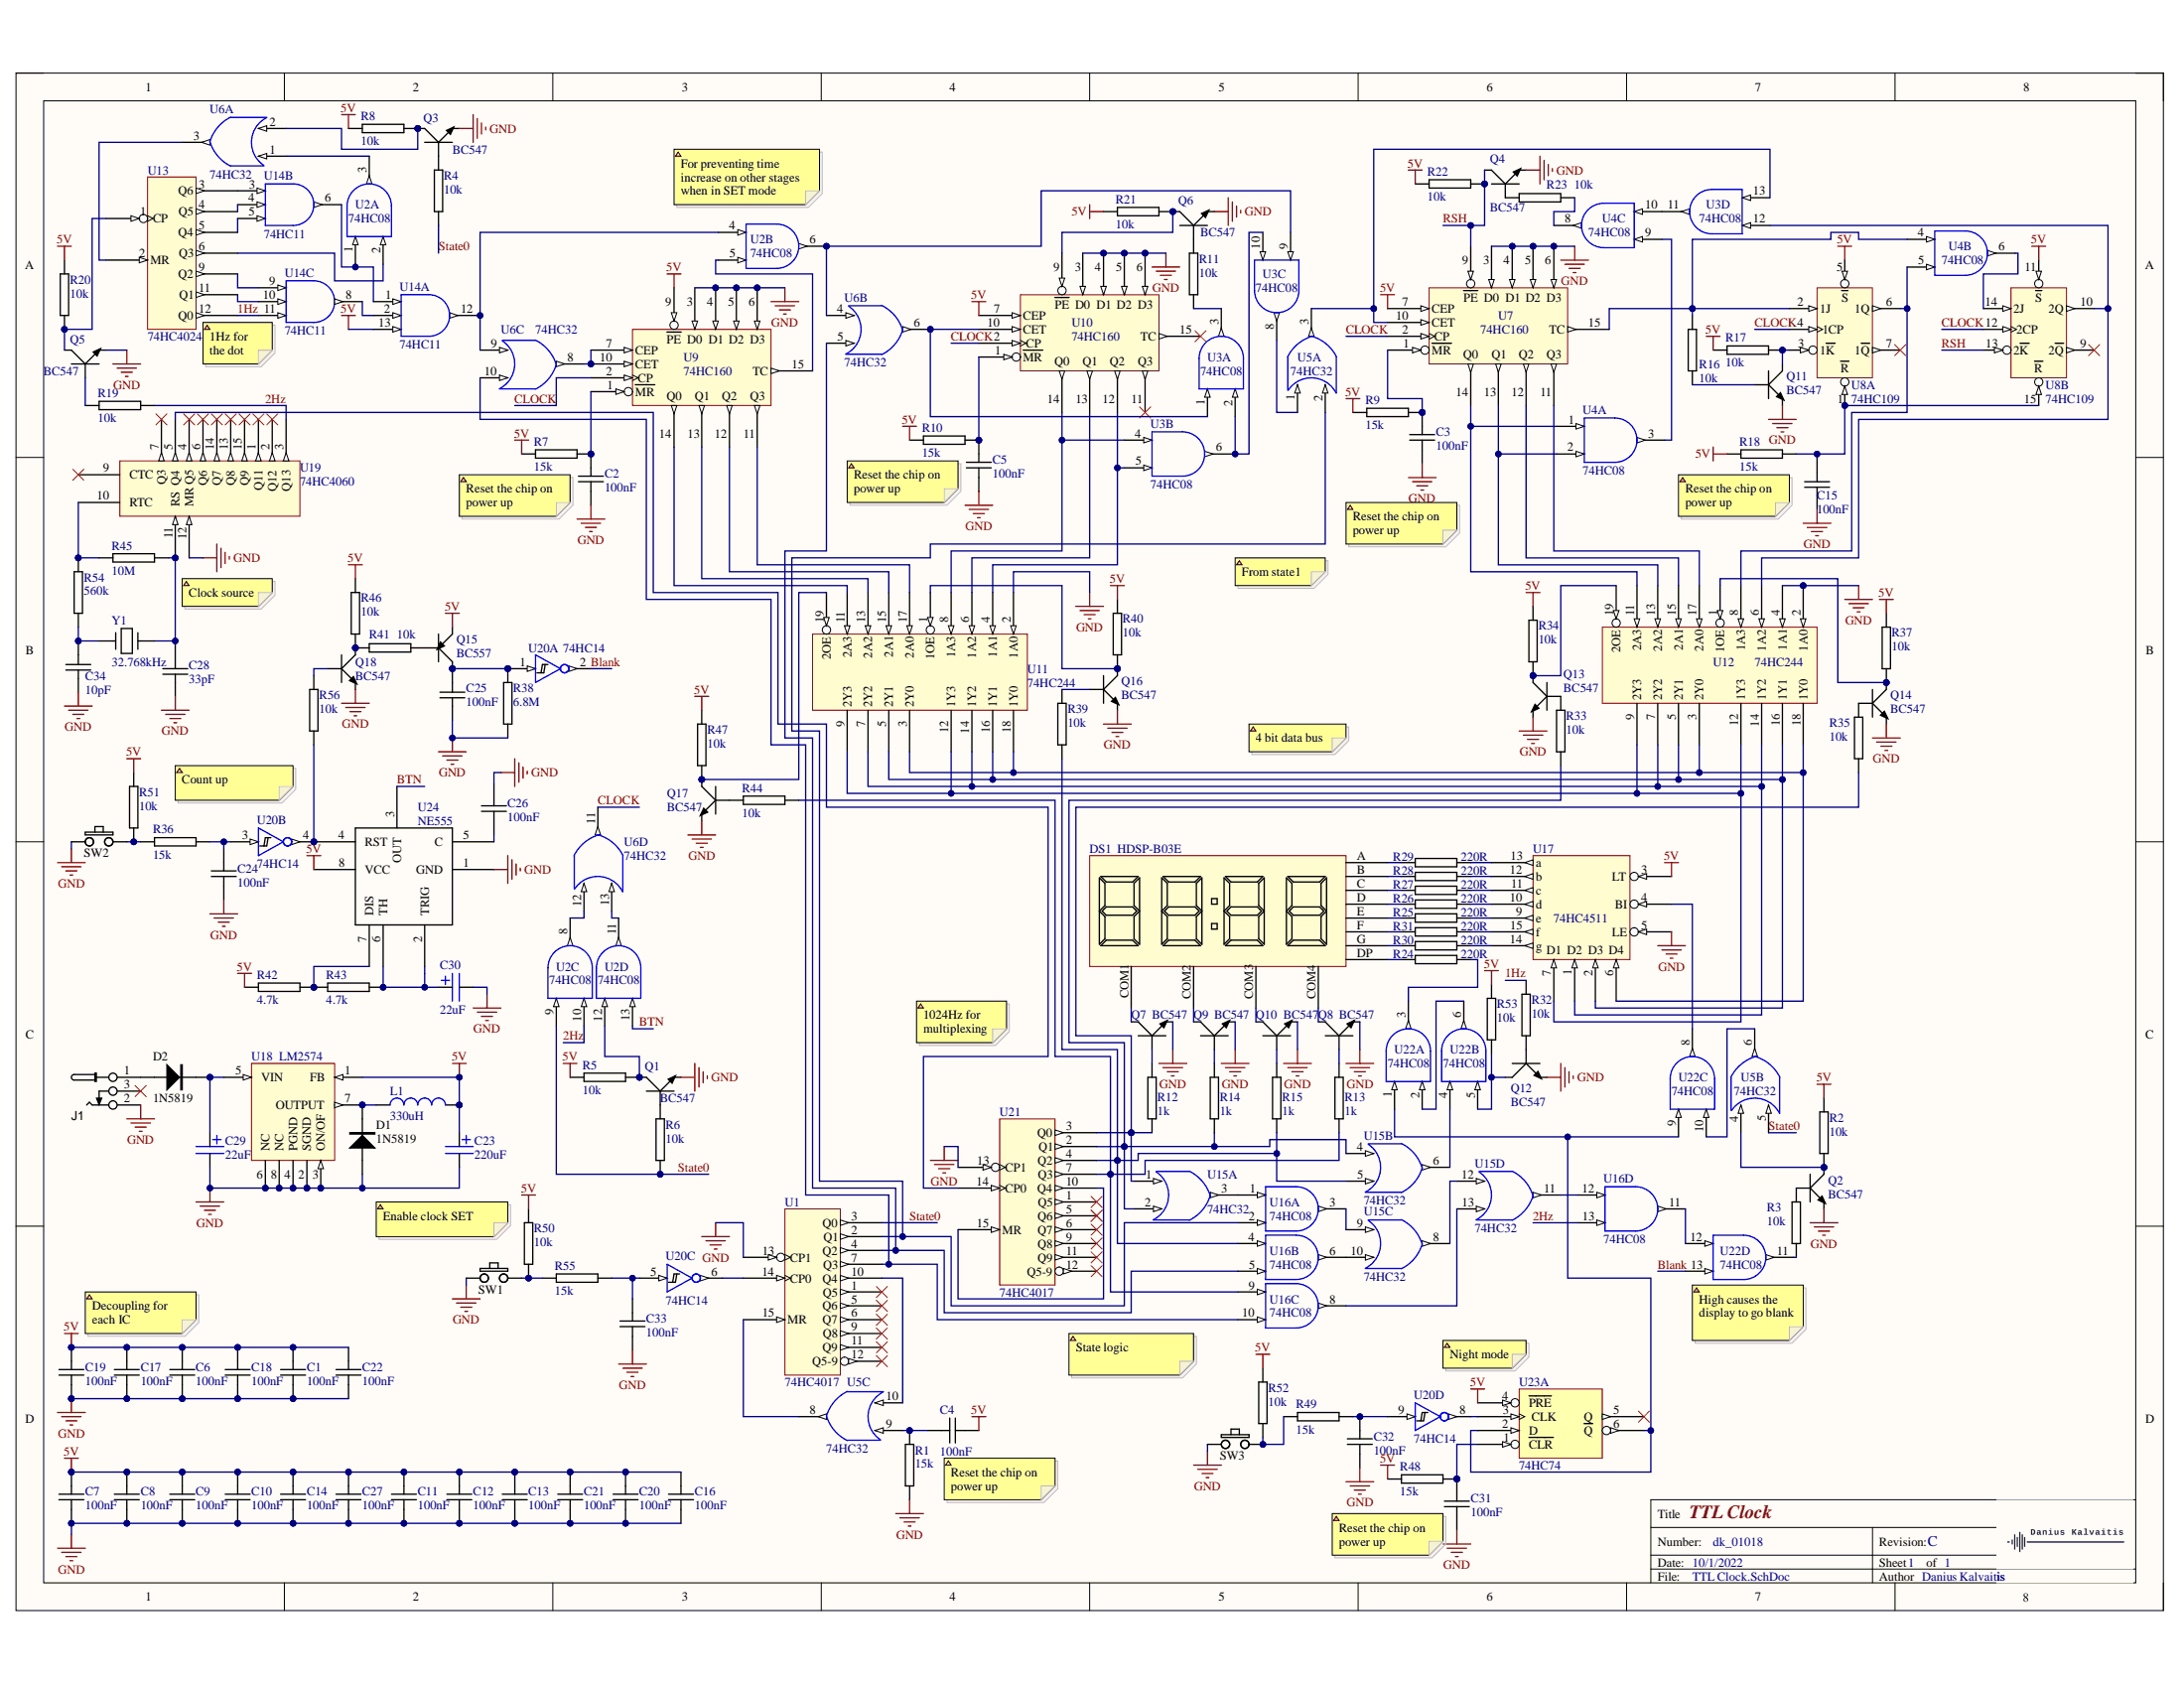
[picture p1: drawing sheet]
# Altium project TTL Clock.PrjPcb
ProjectAuthor: Danius Kalvaitis; ProjectNumber: dk_01018; ProjectRevision: C; ProjectTitle: TTL Clock
1 sheet, 141 parts. Net scope: global (net labels, ports and power ports of the same name join across sheets).
Board file: TTL Clock.PcbDoc

## Sheet TTL Clock.SchDoc: TTL Clock
size A3; Date: 14/10/2015; Author: Danius Kalvaitis; Engineer: Danius Kalvaitis; Address1: L3, 12a Rodborough Rd; Address2: Frenchs Forest; Address3: NSW; Address4: Australia 2086; DocumentNumber: 0002; Revision: C; SheetNumber: 1; SheetTotal: 1; PageSetup: Record=PageOptions¦CenterHorizontal=True¦CenterVertical=True¦PrintScale=0.73¦XCorrection=1.00¦YCorrection=1.00¦PrintKind=1¦BorderSize=5000000¦LeftOffset=0¦BottomOffset=0¦Orientation=2¦PaperLength=1000¦PaperWidth=1000¦Scale=100¦PaperSource=15¦PrintQuality=600¦MediaType=1¦DitherType=10¦PrintScaleMode=1¦PaperKind=A4¦PaperIndex=9

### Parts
C1  100nF  [CTH radial 100mil]
C2  100nF  [CTH radial 100mil]
C3  100nF  [CTH radial 100mil]
C4  100nF  [CTH radial 100mil]
C5  100nF  [CTH radial 100mil]
C6  100nF  [CTH radial 100mil]
C7  100nF  [CTH radial 100mil]
C8  100nF  [CTH radial 100mil]
C9  100nF  [CTH radial 100mil]
C10  100nF  [CTH radial 100mil]
C11  100nF  [CTH radial 100mil]
C12  100nF  [CTH radial 100mil]
C13  100nF  [CTH radial 100mil]
C14  100nF  [CTH radial 100mil]
C15  100nF  [CTH radial 100mil]
C16  100nF  [CTH radial 100mil]
C17  100nF  [CTH radial 100mil]
C18  100nF  [CTH radial 100mil]
C19  100nF  [CTH radial 100mil]
C20  100nF  [CTH radial 100mil]
C21  100nF  [CTH radial 100mil]
C22  100nF  [CTH radial 100mil]
C23  220uF  [C_POL_Radial_220uF]
C24  100nF  [CTH radial 100mil]
C25  100nF  [CTH radial 100mil]
C26  100nF  [CTH radial 100mil]
C27  100nF  [CTH radial 100mil]
C28  33pF  [CTH radial 100mil]
C29  22uF  [C_Pol_Radial_22uF]
C30  22uF  [C_Pol_Radial_22uF]
C31  100nF  [CTH radial 100mil]
C32  100nF  [CTH radial 100mil]
C33  100nF  [CTH radial 100mil]
C34  10pF  [CTH radial 100mil]
D1  1N5819  [1N500X]
D2  1N5819  [1N500X]
DS1  HDSP-B03E  [LED DISPLAY 4x7seg clock red]
J1  CONN_PWR_JACK_2.1x5.5mm  [CONN_PWR_JACK_2.1x5.5mm]  (value not drawn)
L1  330uH  [ELC10D inductor]
Q1  BC547  [TO92]
Q2  BC547  [TO92]
Q3  BC547  [TO92]
Q4  BC547  [TO92]
Q5  BC547  [TO92]
Q6  BC547  [TO92]
Q7  BC547  [TO92]
Q8  BC547  [TO92]
Q9  BC547  [TO92]
Q10  BC547  [TO92]
Q11  BC547  [TO92]
Q12  BC547  [TO92]
Q13  BC547  [TO92]
Q14  BC547  [TO92]
Q15  BC557  [TO92]
Q16  BC547  [TO92]
Q17  BC547  [TO92]
Q18  BC547  [TO92]
R1  15k  [R-vertical]
R2  10k  [R-vertical]
R3  10k  [R-vertical]
R4  10k  [R-vertical]
R5  10k  [R-vertical]
R6  10k  [R-vertical]
R7  15k  [R-vertical]
R8  10k  [R-vertical]
R9  15k  [R-vertical]
R10  15k  [R-vertical]
R11  10k  [R-vertical]
R12  1k  [R-vertical]
R13  1k  [R-vertical]
R14  1k  [R-vertical]
R15  1k  [R-vertical]
R16  10k  [R-vertical]
R17  10k  [R-vertical]
R18  15k  [R-vertical]
R19  10k  [R-vertical]
R20  10k  [R-vertical]
R21  10k  [R-vertical]
R22  10k  [R-vertical]
R23  10k  [R-vertical]
R24  220R  [THR1/4-GENERIC]
R25  220R  [THR1/4-GENERIC]
R26  220R  [THR1/4-GENERIC]
R27  220R  [THR1/4-GENERIC]
R28  220R  [THR1/4-GENERIC]
R29  220R  [THR1/4-GENERIC]
R30  220R  [THR1/4-GENERIC]
R31  220R  [THR1/4-GENERIC]
R32  10k  [R-vertical]
R33  10k  [R-vertical]
R34  10k  [R-vertical]
R35  10k  [R-vertical]
R36  15k  [R-vertical]
R37  10k  [R-vertical]
R38  6.8M  [R-vertical]
R39  10k  [R-vertical]
R40  10k  [R-vertical]
R41  10k  [R-vertical]
R42  4.7k  [R-vertical]
R43  4.7k  [R-vertical]
R44  10k  [R-vertical]
R45  10M  [R-vertical]
R46  10k  [R-vertical]
R47  10k  [R-vertical]
R48  15k  [R-vertical]
R49  15k  [R-vertical]
R50  10k  [R-vertical]
R51  10k  [R-vertical]
R52  10k  [R-vertical]
R53  10k  [R-vertical]
R54  560k  [R-vertical]
R55  15k  [R-vertical]
R56  10k  [R-vertical]
SW1  SW-PB  [SW-PB-6x6-20]  (value not drawn)
SW2  SW-PB  [SW-PB-6x6-20]  (value not drawn)
SW3  SW-PB  [SW-PB-6x6-20]  (value not drawn)
U1  74HC4017  [DIP16]
U2  74HC08  [DIP14]  (parts A,B,C,D of 4)
U3  74HC08  [DIP14]  (parts A,B,C,D of 4)
U4  74HC08  [DIP14]  (parts A,B,C of 4)
U5  74HC32  [DIP14]  (parts A,B,C of 4)
U6  74HC32  [DIP14]  (parts A,B,C,D of 4)
U7  74HC160  [DIP16]
U8  74HC109  [DIP16]  (parts A,B of 2)
U9  74HC160  [DIP16]
U10  74HC160  [DIP16]
U11  74HC244  [DIP20]
U12  74HC244  [DIP20]
U13  74HC4024  [DIP14]
U14  74HC11  [DIP14]  (parts A,B,C of 3)
U15  74HC32  [DIP14]  (parts A,B,C,D of 4)
U16  74HC08  [DIP14]  (parts A,B,C,D of 4)
U17  74HC4511  [DIP16]
U18  LM2574  [DIP8]
U19  74HC4060  [DIP16]
U20  74HC14  [DIP14]  (parts A,B,C,D of 6)
U21  74HC4017  [DIP16]
U22  74HC08  [DIP14]  (parts A,B,C,D of 4)
U23  74HC74  [DIP14]  (part A of 2)
U24  NE555  [DIP8]
Y1  32.768kHz  [XTAL through hole]

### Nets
5V: C1.2 C4.1 C6.2 C7.2 C8.2 C9.2 C10.2 C11.2 C12.2 C13.2 C14.2 C16.2 C17.2 C18.2 C19.2 C20.2 C21.2 C22.2 C23.1 C27.2 L1.2 Q15.3(E) R2.1 R5.1 R7.1 R8.1 R9.1 R10.1 R17.1 R18.2 R20.1 R21.1 R22.1 R34.1 R37.1 R40.1 R42.2 R46.1 R47.1 R48.1 R50.1 R51.1 R52.1 R53.1 U1.16(5V) U2.14(5V) U3.14(5V) U4.14(5V) U5.14(5V) U6.14(5V) U7.7(CEP) U7.16(5V) U8.5(~{S}) U8.11(~{S}) U8.16(5V) U9.9(~{PE}) U9.16(5V) U10.7(CEP) U10.16(5V) U11.20(5V) U12.20(5V) U13.14(5V) U14.13 U14.14(5V) U15.14(5V) U16.14(5V) U17.3(LT) U17.16(5V) U18.1(FB) U19.16(5V) U20.14(5V) U21.16(5V) U22.14(5V) U23.4(~{PRE}) U23.14(5V) U24.8(VCC)
GND: C1.1 C2.1 C3.1 C5.1 C6.1 C7.1 C8.1 C9.1 C10.1 C11.1 C12.1 C13.1 C14.1 C15.2 C16.1 C17.1 C18.1 C19.1 C20.1 C21.1 C22.1 C23.2 C24.1 C25.2 C26.2 C27.1 C28.2 C29.2 C30.2 C31.1 C32.1 C33.1 C34.2 D1.A J1.2 Q1.3(E) Q2.3(E) Q3.3(E) Q4.3(E) Q5.3(E) Q6.3(E) Q7.3(E) Q8.3(E) Q9.3(E) Q10.3(E) Q11.3(E) Q12.3(E) Q13.3(E) Q14.3(E) Q16.3(E) Q17.3(E) Q18.3(E) R1.1 R38.1 SW1.1 SW2.1 SW3.1 U1.8(GND) U1.13(CP1) U2.7(GND) U3.7(GND) U4.7(GND) U5.7(GND) U6.7(GND) U7.3(D0) U7.4(D1) U7.5(D2) U7.6(D3) U7.8(GND) U8.8(GND) U9.3(D0) U9.4(D1) U9.5(D2) U9.6(D3) U9.8(GND) U10.3(D0) U10.4(D1) U10.5(D2) U10.6(D3) U10.8(GND) U11.2(1A0) U11.10(GND) U12.2(1A0) U12.4(1A1) U12.10(GND) U13.7(GND) U14.7(GND) U15.7(GND) U16.7(GND) U17.5(LE) U17.8(GND) U18.2(SGND) U18.3(ON/OF) U18.4(PGND) U18.6(NC) U18.8(NC) U19.8(GND) U19.12(MR) U20.7(GND) U21.8(GND) U21.13(CP1) U22.7(GND) U23.7(GND) U24.1(GND)
1Hz: R32.2 U13.12(Q0) U14.11
2Hz: R19.2 U2.10(B) U16.13(B) U19.3(Q13)
Blank: U20.2(Y) U22.13(B)
BTN: U2.13(B) U24.3(OUT)
CLOCK: U6.11 U7.2(CP) U8.4(1CP) U8.12(2CP) U9.2(CP) U10.2(CP)
RSH: Q4.1(C) R22.2 U7.9(~{PE}) U8.13(2~{K})
State0: R4.2 R6.2 U1.3(Q0) U2.9(A) U5.5
NetC2_2: C2.2 R7.2 U9.1(~{MR})
NetC3_2: C3.2 R9.2 U7.1(~{MR})
NetC4_2: C4.2 R1.2 U5.9
NetC5_2: C5.2 R10.2 U10.1(~{MR})
NetC15_1: C15.1 R18.1 U8.1(~{R}) U8.15(~{R})
NetC24_2: C24.2 R36.2 U20.3(A)
NetC25_1: C25.1 Q15.1(C) R38.2 U20.1(A)
NetC26_1: C26.1 U24.5(C)
NetC28_1: C28.1 R45.2 U19.11(RS) Y1.2
NetC29_1: C29.1 D2.K U18.5(VIN)
NetC30_1: C30.1 R43.1 U24.2(TRIG) U24.6(TH)
NetC31_2: C31.2 R48.2 U23.1(~{CLR})
NetC32_2: C32.2 R49.2 U20.9(A)
NetC33_2: C33.2 R55.2 U20.5(A)
NetC34_1: C34.1 R54.1 Y1.1
NetD1_K: D1.K L1.1 U18.7(OUTPUT)
NetD2_A: D2.A J1.1
NetDS1_A: DS1.A R29.2
NetDS1_B: DS1.B R28.2
NetDS1_C: DS1.C R27.2
NetDS1_COM1: DS1.COM1 Q7.1(C)
NetDS1_COM2: DS1.COM2 Q9.1(C)
NetDS1_COM3: DS1.COM3 Q10.1(C)
NetDS1_COM4: DS1.COM4 Q8.1(C)
NetDS1_D: DS1.D R26.2
NetDS1_DP: DS1.DP R24.2
NetDS1_E: DS1.E R25.2
NetDS1_F: DS1.F R31.2
NetDS1_G: DS1.G R30.2
NetQ1_1: Q1.1(C) R5.2 U2.12(A)
NetQ1_2: Q1.2(B) R6.1
NetQ2_1: Q2.1(C) R2.2 U5.4
NetQ2_2: Q2.2(B) R3.1
NetQ3_1: Q3.1(C) R8.2 U6.2
NetQ3_2: Q3.2(B) R4.1
NetQ4_2: Q4.2(B) R23.1
NetQ5_1: Q5.1(C) R20.2 U13.1(CP)
NetQ5_2: Q5.2(B) R19.1
NetQ6_1: Q6.1(C) R21.2 U10.9(~{PE})
NetQ6_2: Q6.2(B) R11.1
NetQ7_2: Q7.2(B) R12.1
NetQ8_2: Q8.2(B) R13.1
NetQ9_2: Q9.2(B) R14.1
NetQ10_2: Q10.2(B) R15.1
NetQ11_1: Q11.1(C) R17.2 U8.3(1~{K})
NetQ11_2: Q11.2(B) R16.1
NetQ12_1: Q12.1(C) R53.2 U22.5(B)
NetQ12_2: Q12.2(B) R32.1
NetQ13_1: Q13.1(C) R34.2 U12.19(2OE)
NetQ13_2: Q13.2(B) R33.2
NetQ14_1: Q14.1(C) R37.2 U12.1(1OE)
NetQ14_2: Q14.2(B) R35.1
NetQ15_2: Q15.2(B) R41.2
NetQ16_1: Q16.1(C) R40.2 U11.1(1OE)
NetQ16_2: Q16.2(B) R39.1
NetQ17_1: Q17.1(C) R47.2 U11.19(2OE)
NetQ17_2: Q17.2(B) R44.1
NetQ18_1: Q18.1(C) R41.1 R46.2
NetQ18_2: Q18.2(B) R56.1
NetR3_2: R3.2 U22.11(Y)
NetR11_2: R11.2 U3.3(Y)
NetR12_2: R12.2 R35.2 U15.1 U21.3(Q0)
NetR13_2: R13.2 R44.2 U16.9(A) U21.7(Q3)
NetR14_2: R14.2 R33.1 U15.2 U15.4 U21.2(Q1)
NetR15_2: R15.2 R39.2 U15.5 U16.4(A) U21.4(Q2)
NetR16_2: R16.2 U4.4(A) U7.15(TC) U8.2(1J)
NetR23_2: R23.2 U4.8(Y)
NetR24_1: R24.1 U22.3(Y)
NetR25_1: R25.1 U17.9(e)
NetR26_1: R26.1 U17.10(d)
NetR27_1: R27.1 U17.11(c)
NetR28_1: R28.1 U17.12(b)
NetR29_1: R29.1 U17.13(a)
NetR30_1: R30.1 U17.14(g)
NetR31_1: R31.1 U17.15(f)
NetR36_1: R36.1 R51.2 SW2.2
NetR42_1: R42.1 R43.2 U24.7(DIS)
NetR45_1: R45.1 R54.2 U19.10(RTC)
NetR49_1: R49.1 R52.2 SW3.2
NetR50_2: R50.2 R55.1 SW1.2
NetR56_2: R56.2 U20.4(Y) U24.4(RST)
NetU1_2: U1.2(Q1) U5.2 U16.2(B)
NetU1_4: U1.4(Q2) U6.5 U16.5(B)
NetU1_7: U1.7(Q3) U6.10 U16.10(B)
NetU1_10: U1.10(Q4) U5.10
NetU1_14: U1.14(CP0) U20.6(Y)
NetU1_15: U1.15(MR) U5.8
NetU2_1: U2.1(A) U14.1 U14.6
NetU2_2: U2.2(B) U13.6(Q3)
NetU2_3: U2.3(Y) U6.1
NetU2_4: U2.4(A) U6.9 U14.12
NetU2_5: U2.5(B) U9.15(TC)
NetU2_6: U2.6(Y) U3.9(A) U6.4
NetU2_8: U2.8(Y) U6.12
NetU2_11: U2.11(Y) U6.13
NetU3_1: U3.1(A) U6.6 U10.10(CET)
NetU3_2: U3.2(B) U3.6(Y) U3.10(B)
NetU3_4: U3.4(A) U10.14(Q0) U11.8(1A3)
NetU3_5: U3.5(B) U10.12(Q2) U11.4(1A1)
NetU3_8: U3.8(Y) U5.1
NetU3_11: U3.11(Y) U4.10(B)
NetU3_12: U3.12(A) U8.10(2Q) U12.6(1A2)
NetU3_13: U3.13(B) U5.3 U7.10(CET)
NetU4_1: U4.1(A) U7.14(Q0) U12.11(2A3)
NetU4_2: U4.2(B) U7.13(Q1) U12.13(2A2)
NetU4_3: U4.3(Y) U4.9(A)
NetU4_5: U4.5(B) U8.6(1Q) U12.8(1A3)
NetU4_6: U4.6(Y) U8.14(2J)
NetU5_6: U5.6 U22.10(B)
NetU6_3: U6.3 U13.2(MR)
NetU6_8: U6.8 U9.7(CEP) U9.10(CET)
NetU7_11: U7.11(Q3) U12.17(2A0)
NetU7_12: U7.12(Q2) U12.15(2A1)
NetU9_11: U9.11(Q3) U11.17(2A0)
NetU9_12: U9.12(Q2) U11.15(2A1)
NetU9_13: U9.13(Q1) U11.13(2A2)
NetU9_14: U9.14(Q0) U11.11(2A3)
NetU10_13: U10.13(Q1) U11.6(1A2)
NetU11_3: U11.3(2Y0) U11.18(1Y0) U12.3(2Y0) U12.18(1Y0) U17.6(D4)
NetU11_5: U11.5(2Y1) U11.16(1Y1) U12.5(2Y1) U12.16(1Y1) U17.2(D3)
NetU11_7: U11.7(2Y2) U11.14(1Y2) U12.7(2Y2) U12.14(1Y2) U17.1(D2)
NetU11_9: U11.9(2Y3) U11.12(1Y3) U12.9(2Y3) U12.12(1Y3) U17.7(D1)
NetU13_3: U13.3(Q6) U14.3
NetU13_4: U13.4(Q5) U14.4
NetU13_5: U13.5(Q4) U14.5
NetU13_9: U13.9(Q2) U14.9
NetU13_11: U13.11(Q1) U14.10
NetU14_2: U14.2 U14.8
NetU15_3: U15.3 U16.1(A)
NetU15_6: U15.6 U22.4(A)
NetU15_8: U15.8 U15.12
NetU15_9: U15.9 U16.3(Y)
NetU15_10: U15.10 U16.6(Y)
NetU15_11: U15.11 U16.12(A)
NetU15_13: U15.13 U16.8(Y)
NetU16_11: U16.11(Y) U22.12(A)
NetU17_4: U17.4(BI) U22.8(Y)
NetU19_5: U19.5(Q4) U21.14(CP0)
NetU20_8: U20.8(Y) U23.3(CLK)
NetU21_10: U21.10(Q4) U21.15(MR)
NetU22_1: U22.1(A) U22.9(A) U23.2(D) U23.6(~{Q})
NetU22_2: U22.2(B) U22.6(Y)

Not connected (* = marked no-connect by the designer): J1 3*; U1 1(Q5)* 5(Q6)* 6(Q7)* 9(Q8)* 11(Q9)* 12(Q5-9)*; U8 7(1~{Q})* 9(2~{Q})*; U10 11(Q3)* 15(TC)*; U19 1(Q11)* 2(Q12)* 4(Q5)* 6(Q6)* 7(Q3)* 9(CTC)* 13(Q8)* 14(Q7)* 15(Q9)*; U21 1(Q5)* 5(Q6)* 6(Q7)* 9(Q8)* 11(Q9)* 12(Q5-9)*; U23 5(Q)*

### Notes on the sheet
- (near U2) For preventing time increase on other stages when in SET mode
- 1Hz for the dot
- Reset the chip on power up
- From state1
- (near C3) Reset the chip on power up
- Clock source
- Count up
- 4 bit data bus
- 1024Hz for multiplexing
- (near R50) Enable clock SET
- Decoupling for each IC
- Night mode
- (near U22) High causes the display to go blank
- State logic
- (near C31) Reset the chip on power up
